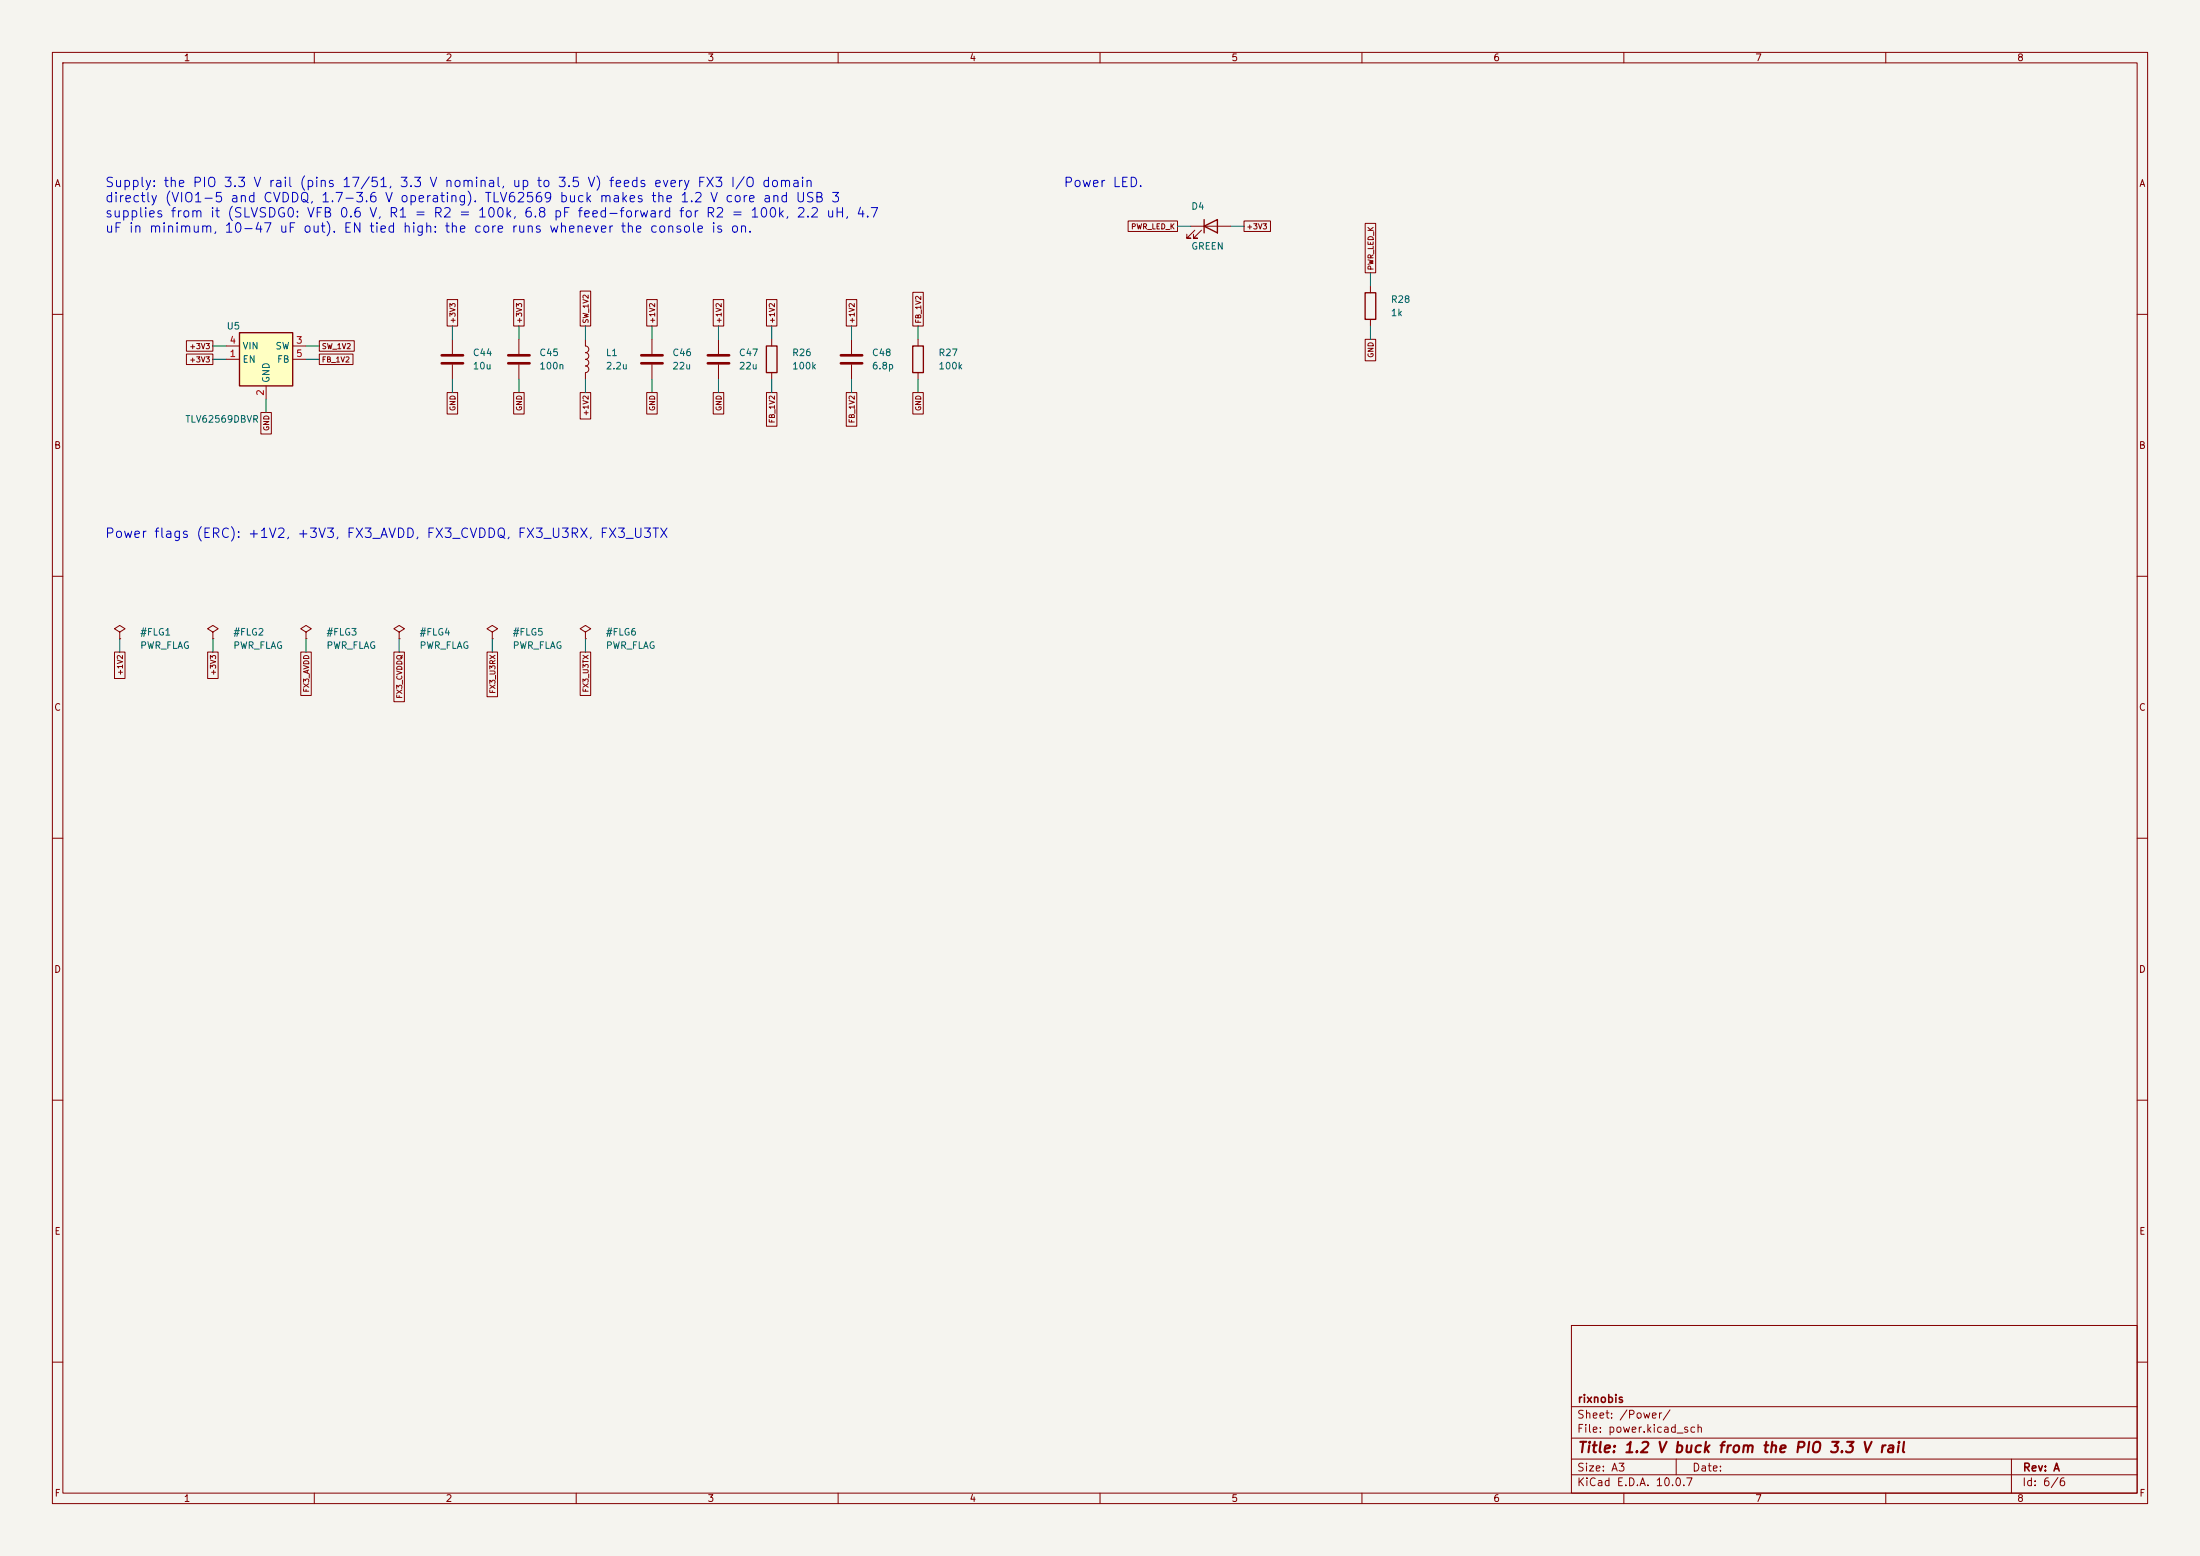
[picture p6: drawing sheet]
(kicad_sch (version 20260306) (generator "eeschema") (generator_version "10.0") (paper "A3") (title_block (title "1.2 V buck from the PIO 3.3 V rail") (rev "A") (company "rixnobis"))
(lib_symbols
(symbol "Regulator_Switching:TLV62569DBV"
  (exclude_from_sim no)
  (in_bom yes)
  (on_board yes)
  (in_pos_files yes)
  (duplicate_pin_numbers_are_jumpers no)
  (property "Reference" "U" (at -5.08 6.35 0) (show_name no) (do_not_autoplace no) (effects (font (size 1.27 1.27)) (justify left)))
  (property "Value" "TLV62568DBV" (at 0 6.35 0) (show_name no) (do_not_autoplace no) (effects (font (size 1.27 1.27)) (justify left)))
  (property "Footprint" "Package_TO_SOT_SMD:SOT-23-5" (at 1.27 -6.35 0) (show_name no) (do_not_autoplace no) (hide yes) (effects (font (size 1.27 1.27)
    (italic yes)) (justify left)))
  (property "Datasheet" "http://www.ti.com/lit/ds/symlink/tlv62568.pdf" (at -6.35 11.43 0) (show_name no) (do_not_autoplace no) (hide yes) (effects (font (size 1.27 1.27))))
  (property "Description" "High Efficiency Synchronous Buck Converter, Adjustable Output 0.6V-5.5V, 1A, SOT-23-5" (at 0 0 0) (show_name no) (do_not_autoplace no) (hide yes) (effects (font (size 1.27 1.27))))
  (symbol "TLV62569DBV_0_1"
   (rectangle (start -5.08 5.08) (end 5.08 -5.08) (stroke (width 0.254) (type default)) (fill (type background))))
  (symbol "TLV62569DBV_1_1"
   (pin input line (at -7.62 0 0) (length 2.54) (name "EN" (effects (font (size 1.27 1.27)))) (number "1" (effects (font (size 1.27 1.27)))))
   (pin power_in line (at 0 -7.62 90) (length 2.54) (name "GND" (effects (font (size 1.27 1.27)))) (number "2" (effects (font (size 1.27 1.27)))))
   (pin power_out line (at 7.62 2.54 180) (length 2.54) (name "SW" (effects (font (size 1.27 1.27)))) (number "3" (effects (font (size 1.27 1.27)))))
   (pin power_in line (at -7.62 2.54 0) (length 2.54) (name "VIN" (effects (font (size 1.27 1.27)))) (number "4" (effects (font (size 1.27 1.27)))))
   (pin input line (at 7.62 0 180) (length 2.54) (name "FB" (effects (font (size 1.27 1.27)))) (number "5" (effects (font (size 1.27 1.27))))))
  (embedded_fonts no))
(symbol "Device:C"
  (pin_numbers (hide yes))
  (pin_names
   (offset 0.254))
  (exclude_from_sim no)
  (in_bom yes)
  (on_board yes)
  (in_pos_files yes)
  (duplicate_pin_numbers_are_jumpers no)
  (property "Reference" "C" (at 0.635 2.54 0) (show_name no) (do_not_autoplace no) (effects (font (size 1.27 1.27)) (justify left)))
  (property "Value" "C" (at 0.635 -2.54 0) (show_name no) (do_not_autoplace no) (effects (font (size 1.27 1.27)) (justify left)))
  (property "Footprint" "" (at 0.9652 -3.81 0) (show_name no) (do_not_autoplace no) (hide yes) (effects (font (size 1.27 1.27))))
  (property "Datasheet" "" (at 0 0 0) (show_name no) (do_not_autoplace no) (hide yes) (effects (font (size 1.27 1.27))))
  (property "Description" "Unpolarized capacitor" (at 0 0 0) (show_name no) (do_not_autoplace no) (hide yes) (effects (font (size 1.27 1.27))))
  (symbol "C_0_1"
   (polyline (pts (xy -2.032 0.762) (xy 2.032 0.762)) (stroke (width 0.508) (type default)) (fill (type none)))
   (polyline (pts (xy -2.032 -0.762) (xy 2.032 -0.762)) (stroke (width 0.508) (type default)) (fill (type none))))
  (symbol "C_1_1"
   (pin passive line (at 0 3.81 270) (length 2.794) (name "" (effects (font (size 1.27 1.27)))) (number "1" (effects (font (size 1.27 1.27)))))
   (pin passive line (at 0 -3.81 90) (length 2.794) (name "" (effects (font (size 1.27 1.27)))) (number "2" (effects (font (size 1.27 1.27))))))
  (embedded_fonts no))
(symbol "Device:L"
  (pin_numbers (hide yes))
  (pin_names
   (offset 1.016) (hide yes))
  (exclude_from_sim no)
  (in_bom yes)
  (on_board yes)
  (in_pos_files yes)
  (duplicate_pin_numbers_are_jumpers no)
  (property "Reference" "L" (at -1.27 0 90) (show_name no) (do_not_autoplace no) (effects (font (size 1.27 1.27))))
  (property "Value" "L" (at 1.905 0 90) (show_name no) (do_not_autoplace no) (effects (font (size 1.27 1.27))))
  (property "Footprint" "" (at 0 0 0) (show_name no) (do_not_autoplace no) (hide yes) (effects (font (size 1.27 1.27))))
  (property "Datasheet" "" (at 0 0 0) (show_name no) (do_not_autoplace no) (hide yes) (effects (font (size 1.27 1.27))))
  (property "Description" "Inductor" (at 0 0 0) (show_name no) (do_not_autoplace no) (hide yes) (effects (font (size 1.27 1.27))))
  (symbol "L_0_1"
   (arc (start 0 2.54) (mid 0.6323 1.905) (end 0 1.27) (stroke (width 0) (type default)) (fill (type none)))
   (arc (start 0 1.27) (mid 0.6323 0.635) (end 0 0) (stroke (width 0) (type default)) (fill (type none)))
   (arc (start 0 0) (mid 0.6323 -0.635) (end 0 -1.27) (stroke (width 0) (type default)) (fill (type none)))
   (arc (start 0 -1.27) (mid 0.6323 -1.905) (end 0 -2.54) (stroke (width 0) (type default)) (fill (type none))))
  (symbol "L_1_1"
   (pin passive line (at 0 3.81 270) (length 1.27) (name "1" (effects (font (size 1.27 1.27)))) (number "1" (effects (font (size 1.27 1.27)))))
   (pin passive line (at 0 -3.81 90) (length 1.27) (name "2" (effects (font (size 1.27 1.27)))) (number "2" (effects (font (size 1.27 1.27))))))
  (embedded_fonts no))
(symbol "Device:R"
  (pin_numbers (hide yes))
  (pin_names
   (offset 0))
  (exclude_from_sim no)
  (in_bom yes)
  (on_board yes)
  (in_pos_files yes)
  (duplicate_pin_numbers_are_jumpers no)
  (property "Reference" "R" (at 2.032 0 90) (show_name no) (do_not_autoplace no) (effects (font (size 1.27 1.27))))
  (property "Value" "R" (at 0 0 90) (show_name no) (do_not_autoplace no) (effects (font (size 1.27 1.27))))
  (property "Footprint" "" (at -1.778 0 90) (show_name no) (do_not_autoplace no) (hide yes) (effects (font (size 1.27 1.27))))
  (property "Datasheet" "" (at 0 0 0) (show_name no) (do_not_autoplace no) (hide yes) (effects (font (size 1.27 1.27))))
  (property "Description" "Resistor" (at 0 0 0) (show_name no) (do_not_autoplace no) (hide yes) (effects (font (size 1.27 1.27))))
  (symbol "R_0_1"
   (rectangle (start -1.016 -2.54) (end 1.016 2.54) (stroke (width 0.254) (type default)) (fill (type none))))
  (symbol "R_1_1"
   (pin passive line (at 0 3.81 270) (length 1.27) (name "" (effects (font (size 1.27 1.27)))) (number "1" (effects (font (size 1.27 1.27)))))
   (pin passive line (at 0 -3.81 90) (length 1.27) (name "" (effects (font (size 1.27 1.27)))) (number "2" (effects (font (size 1.27 1.27))))))
  (embedded_fonts no))
(symbol "Device:LED"
  (pin_numbers (hide yes))
  (pin_names
   (offset 1.016) (hide yes))
  (exclude_from_sim no)
  (in_bom yes)
  (on_board yes)
  (in_pos_files yes)
  (duplicate_pin_numbers_are_jumpers no)
  (property "Reference" "D" (at 0 2.54 0) (show_name no) (do_not_autoplace no) (effects (font (size 1.27 1.27))))
  (property "Value" "LED" (at 0 -2.54 0) (show_name no) (do_not_autoplace no) (effects (font (size 1.27 1.27))))
  (property "Footprint" "" (at 0 0 0) (show_name no) (do_not_autoplace no) (hide yes) (effects (font (size 1.27 1.27))))
  (property "Datasheet" "" (at 0 0 0) (show_name no) (do_not_autoplace no) (hide yes) (effects (font (size 1.27 1.27))))
  (property "Description" "Light emitting diode" (at 0 0 0) (show_name no) (do_not_autoplace no) (hide yes) (effects (font (size 1.27 1.27))))
  (property "Sim.Pins" "1=K 2=A" (at 0 0 0) (show_name no) (do_not_autoplace no) (hide yes) (effects (font (size 1.27 1.27))))
  (symbol "LED_0_1"
   (polyline (pts (xy -3.048 -0.762) (xy -4.572 -2.286) (xy -3.81 -2.286) (xy -4.572 -2.286) (xy -4.572 -1.524)) (stroke (width 0) (type default)) (fill (type none)))
   (polyline (pts (xy -1.778 -0.762) (xy -3.302 -2.286) (xy -2.54 -2.286) (xy -3.302 -2.286) (xy -3.302 -1.524)) (stroke (width 0) (type default)) (fill (type none)))
   (polyline (pts (xy -1.27 0) (xy 1.27 0)) (stroke (width 0) (type default)) (fill (type none)))
   (polyline (pts (xy -1.27 -1.27) (xy -1.27 1.27)) (stroke (width 0.254) (type default)) (fill (type none)))
   (polyline (pts (xy 1.27 -1.27) (xy 1.27 1.27) (xy -1.27 0) (xy 1.27 -1.27)) (stroke (width 0.254) (type default)) (fill (type none))))
  (symbol "LED_1_1"
   (pin passive line (at -3.81 0 0) (length 2.54) (name "K" (effects (font (size 1.27 1.27)))) (number "1" (effects (font (size 1.27 1.27)))))
   (pin passive line (at 3.81 0 180) (length 2.54) (name "A" (effects (font (size 1.27 1.27)))) (number "2" (effects (font (size 1.27 1.27))))))
  (embedded_fonts no))
(symbol "power:PWR_FLAG"
  (power global)
  (pin_numbers (hide yes))
  (pin_names
   (offset 0) (hide yes))
  (exclude_from_sim no)
  (in_bom yes)
  (on_board yes)
  (in_pos_files yes)
  (duplicate_pin_numbers_are_jumpers no)
  (property "Reference" "#FLG" (at 0 1.905 0) (show_name no) (do_not_autoplace no) (hide yes) (effects (font (size 1.27 1.27))))
  (property "Value" "PWR_FLAG" (at 0 3.81 0) (show_name no) (do_not_autoplace no) (effects (font (size 1.27 1.27))))
  (property "Footprint" "" (at 0 0 0) (show_name no) (do_not_autoplace no) (hide yes) (effects (font (size 1.27 1.27))))
  (property "Datasheet" "" (at 0 0 0) (show_name no) (do_not_autoplace no) (hide yes) (effects (font (size 1.27 1.27))))
  (property "Description" "Special symbol for telling ERC where power comes from" (at 0 0 0) (show_name no) (do_not_autoplace no) (hide yes) (effects (font (size 1.27 1.27))))
  (symbol "PWR_FLAG_0_0"
   (pin power_out line (at 0 0 90) (length 0) (name "" (effects (font (size 1.27 1.27)))) (number "1" (effects (font (size 1.27 1.27))))))
  (symbol "PWR_FLAG_0_1"
   (polyline (pts (xy 0 0) (xy 0 1.27) (xy -1.016 1.905) (xy 0 2.54) (xy 1.016 1.905) (xy 0 1.27)) (stroke (width 0) (type default)) (fill (type none))))
  (embedded_fonts no)))
(text "Supply: the PIO 3.3 V rail (pins 17/51, 3.3 V nominal, up to 3.5 V) feeds every FX3 I/O domain\ndirectly (VIO1-5 and CVDDQ, 1.7-3.6 V operating). TLV62569 buck makes the 1.2 V core and USB 3\nsupplies from it (SLVSDG0: VFB 0.6 V, R1 = R2 = 100k, 6.8 pF feed-forward for R2 = 100k, 2.2 uH, 4.7\nuF in minimum, 10-47 uF out). EN tied high: the core runs whenever the console is on." (exclude_from_sim no) (at 20 34 0) (effects (font (size 1.8 1.8)) (justify left top)))
(symbol (lib_id "Regulator_Switching:TLV62569DBV") (at 50.8 68.58 0) (unit 1) (exclude_from_sim no) (in_bom yes) (on_board yes) (dnp no) (property "Reference" "U5" (at 43.18 62.23 0) (effects (font (size 1.27 1.27)) (justify left))) (property "Value" "TLV62569DBVR" (at 49.53 80.01 0) (effects (font (size 1.27 1.27)) (justify right))) (property "Footprint" "Package_TO_SOT_SMD:SOT-23-5" (at 50.8 68.58 0) (effects (font (size 1.27 1.27)) (hide yes))) (property "Datasheet" "" (at 50.8 68.58 0) (effects (font (size 1.27 1.27)) (hide yes))) (property "LCSC" "C141836" (at 50.8 68.58 0) (effects (font (size 1.27 1.27)) (hide yes))) (pin "1") (pin "2") (pin "3") (pin "4") (pin "5"))
(wire (pts (xy 43.18 68.58) (xy 40.64 68.58)) (stroke (width 0) (type default)))
(global_label "+3V3" (shape passive) (at 40.64 68.58 180) (fields_autoplaced yes) (effects (font (size 1.0 1.0)) (justify right)))
(wire (pts (xy 50.8 76.2) (xy 50.8 78.74)) (stroke (width 0) (type default)))
(global_label "GND" (shape passive) (at 50.8 78.74 270) (fields_autoplaced yes) (effects (font (size 1.0 1.0)) (justify right)))
(wire (pts (xy 58.42 66.04) (xy 60.96 66.04)) (stroke (width 0) (type default)))
(global_label "SW_1V2" (shape passive) (at 60.96 66.04 0) (fields_autoplaced yes) (effects (font (size 1.0 1.0)) (justify left)))
(wire (pts (xy 43.18 66.04) (xy 40.64 66.04)) (stroke (width 0) (type default)))
(global_label "+3V3" (shape passive) (at 40.64 66.04 180) (fields_autoplaced yes) (effects (font (size 1.0 1.0)) (justify right)))
(wire (pts (xy 58.42 68.58) (xy 60.96 68.58)) (stroke (width 0) (type default)))
(global_label "FB_1V2" (shape passive) (at 60.96 68.58 0) (fields_autoplaced yes) (effects (font (size 1.0 1.0)) (justify left)))
(symbol (lib_id "Device:C") (at 86.36 68.58 0) (unit 1) (exclude_from_sim no) (in_bom yes) (on_board yes) (dnp no) (property "Reference" "C44" (at 90.17 67.31 0) (effects (font (size 1.27 1.27)) (justify left))) (property "Value" "10u" (at 90.17 69.85 0) (effects (font (size 1.27 1.27)) (justify left))) (property "Footprint" "Capacitor_SMD:C_0603_1608Metric" (at 86.36 68.58 0) (effects (font (size 1.27 1.27)) (hide yes))) (property "Datasheet" "" (at 86.36 68.58 0) (effects (font (size 1.27 1.27)) (hide yes))) (property "LCSC" "C19702" (at 86.36 68.58 0) (effects (font (size 1.27 1.27)) (hide yes))) (pin "1") (pin "2"))
(wire (pts (xy 86.36 64.77) (xy 86.36 62.23)) (stroke (width 0) (type default)))
(global_label "+3V3" (shape passive) (at 86.36 62.23 90) (fields_autoplaced yes) (effects (font (size 1.0 1.0)) (justify left)))
(wire (pts (xy 86.36 72.39) (xy 86.36 74.93)) (stroke (width 0) (type default)))
(global_label "GND" (shape passive) (at 86.36 74.93 270) (fields_autoplaced yes) (effects (font (size 1.0 1.0)) (justify right)))
(symbol (lib_id "Device:C") (at 99.06 68.58 0) (unit 1) (exclude_from_sim no) (in_bom yes) (on_board yes) (dnp no) (property "Reference" "C45" (at 102.87 67.31 0) (effects (font (size 1.27 1.27)) (justify left))) (property "Value" "100n" (at 102.87 69.85 0) (effects (font (size 1.27 1.27)) (justify left))) (property "Footprint" "Capacitor_SMD:C_0402_1005Metric" (at 99.06 68.58 0) (effects (font (size 1.27 1.27)) (hide yes))) (property "Datasheet" "" (at 99.06 68.58 0) (effects (font (size 1.27 1.27)) (hide yes))) (property "LCSC" "C1525" (at 99.06 68.58 0) (effects (font (size 1.27 1.27)) (hide yes))) (pin "1") (pin "2"))
(wire (pts (xy 99.06 64.77) (xy 99.06 62.23)) (stroke (width 0) (type default)))
(global_label "+3V3" (shape passive) (at 99.06 62.23 90) (fields_autoplaced yes) (effects (font (size 1.0 1.0)) (justify left)))
(wire (pts (xy 99.06 72.39) (xy 99.06 74.93)) (stroke (width 0) (type default)))
(global_label "GND" (shape passive) (at 99.06 74.93 270) (fields_autoplaced yes) (effects (font (size 1.0 1.0)) (justify right)))
(symbol (lib_id "Device:L") (at 111.76 68.58 0) (unit 1) (exclude_from_sim no) (in_bom yes) (on_board yes) (dnp no) (property "Reference" "L1" (at 115.57 67.31 0) (effects (font (size 1.27 1.27)) (justify left))) (property "Value" "2.2u" (at 115.57 69.85 0) (effects (font (size 1.27 1.27)) (justify left))) (property "Footprint" "Inductor_SMD:L_Sunlord_SWPA4030S" (at 111.76 68.58 0) (effects (font (size 1.27 1.27)) (hide yes))) (property "Datasheet" "" (at 111.76 68.58 0) (effects (font (size 1.27 1.27)) (hide yes))) (property "LCSC" "C36409" (at 111.76 68.58 0) (effects (font (size 1.27 1.27)) (hide yes))) (pin "1") (pin "2"))
(wire (pts (xy 111.76 64.77) (xy 111.76 62.23)) (stroke (width 0) (type default)))
(global_label "SW_1V2" (shape passive) (at 111.76 62.23 90) (fields_autoplaced yes) (effects (font (size 1.0 1.0)) (justify left)))
(wire (pts (xy 111.76 72.39) (xy 111.76 74.93)) (stroke (width 0) (type default)))
(global_label "+1V2" (shape passive) (at 111.76 74.93 270) (fields_autoplaced yes) (effects (font (size 1.0 1.0)) (justify right)))
(symbol (lib_id "Device:C") (at 124.46 68.58 0) (unit 1) (exclude_from_sim no) (in_bom yes) (on_board yes) (dnp no) (property "Reference" "C46" (at 128.27 67.31 0) (effects (font (size 1.27 1.27)) (justify left))) (property "Value" "22u" (at 128.27 69.85 0) (effects (font (size 1.27 1.27)) (justify left))) (property "Footprint" "Capacitor_SMD:C_0805_2012Metric" (at 124.46 68.58 0) (effects (font (size 1.27 1.27)) (hide yes))) (property "Datasheet" "" (at 124.46 68.58 0) (effects (font (size 1.27 1.27)) (hide yes))) (property "LCSC" "C45783" (at 124.46 68.58 0) (effects (font (size 1.27 1.27)) (hide yes))) (pin "1") (pin "2"))
(wire (pts (xy 124.46 64.77) (xy 124.46 62.23)) (stroke (width 0) (type default)))
(global_label "+1V2" (shape passive) (at 124.46 62.23 90) (fields_autoplaced yes) (effects (font (size 1.0 1.0)) (justify left)))
(wire (pts (xy 124.46 72.39) (xy 124.46 74.93)) (stroke (width 0) (type default)))
(global_label "GND" (shape passive) (at 124.46 74.93 270) (fields_autoplaced yes) (effects (font (size 1.0 1.0)) (justify right)))
(symbol (lib_id "Device:C") (at 137.16 68.58 0) (unit 1) (exclude_from_sim no) (in_bom yes) (on_board yes) (dnp no) (property "Reference" "C47" (at 140.97 67.31 0) (effects (font (size 1.27 1.27)) (justify left))) (property "Value" "22u" (at 140.97 69.85 0) (effects (font (size 1.27 1.27)) (justify left))) (property "Footprint" "Capacitor_SMD:C_0805_2012Metric" (at 137.16 68.58 0) (effects (font (size 1.27 1.27)) (hide yes))) (property "Datasheet" "" (at 137.16 68.58 0) (effects (font (size 1.27 1.27)) (hide yes))) (property "LCSC" "C45783" (at 137.16 68.58 0) (effects (font (size 1.27 1.27)) (hide yes))) (pin "1") (pin "2"))
(wire (pts (xy 137.16 64.77) (xy 137.16 62.23)) (stroke (width 0) (type default)))
(global_label "+1V2" (shape passive) (at 137.16 62.23 90) (fields_autoplaced yes) (effects (font (size 1.0 1.0)) (justify left)))
(wire (pts (xy 137.16 72.39) (xy 137.16 74.93)) (stroke (width 0) (type default)))
(global_label "GND" (shape passive) (at 137.16 74.93 270) (fields_autoplaced yes) (effects (font (size 1.0 1.0)) (justify right)))
(symbol (lib_id "Device:R") (at 147.32 68.58 0) (unit 1) (exclude_from_sim no) (in_bom yes) (on_board yes) (dnp no) (property "Reference" "R26" (at 151.13 67.31 0) (effects (font (size 1.27 1.27)) (justify left))) (property "Value" "100k" (at 151.13 69.85 0) (effects (font (size 1.27 1.27)) (justify left))) (property "Footprint" "Resistor_SMD:R_0402_1005Metric" (at 147.32 68.58 0) (effects (font (size 1.27 1.27)) (hide yes))) (property "Datasheet" "" (at 147.32 68.58 0) (effects (font (size 1.27 1.27)) (hide yes))) (property "LCSC" "C25741" (at 147.32 68.58 0) (effects (font (size 1.27 1.27)) (hide yes))) (pin "1") (pin "2"))
(wire (pts (xy 147.32 64.77) (xy 147.32 62.23)) (stroke (width 0) (type default)))
(global_label "+1V2" (shape passive) (at 147.32 62.23 90) (fields_autoplaced yes) (effects (font (size 1.0 1.0)) (justify left)))
(wire (pts (xy 147.32 72.39) (xy 147.32 74.93)) (stroke (width 0) (type default)))
(global_label "FB_1V2" (shape passive) (at 147.32 74.93 270) (fields_autoplaced yes) (effects (font (size 1.0 1.0)) (justify right)))
(symbol (lib_id "Device:C") (at 162.56 68.58 0) (unit 1) (exclude_from_sim no) (in_bom yes) (on_board yes) (dnp no) (property "Reference" "C48" (at 166.37 67.31 0) (effects (font (size 1.27 1.27)) (justify left))) (property "Value" "6.8p" (at 166.37 69.85 0) (effects (font (size 1.27 1.27)) (justify left))) (property "Footprint" "Capacitor_SMD:C_0402_1005Metric" (at 162.56 68.58 0) (effects (font (size 1.27 1.27)) (hide yes))) (property "Datasheet" "" (at 162.56 68.58 0) (effects (font (size 1.27 1.27)) (hide yes))) (property "LCSC" "C1576" (at 162.56 68.58 0) (effects (font (size 1.27 1.27)) (hide yes))) (pin "1") (pin "2"))
(wire (pts (xy 162.56 64.77) (xy 162.56 62.23)) (stroke (width 0) (type default)))
(global_label "+1V2" (shape passive) (at 162.56 62.23 90) (fields_autoplaced yes) (effects (font (size 1.0 1.0)) (justify left)))
(wire (pts (xy 162.56 72.39) (xy 162.56 74.93)) (stroke (width 0) (type default)))
(global_label "FB_1V2" (shape passive) (at 162.56 74.93 270) (fields_autoplaced yes) (effects (font (size 1.0 1.0)) (justify right)))
(symbol (lib_id "Device:R") (at 175.26 68.58 0) (unit 1) (exclude_from_sim no) (in_bom yes) (on_board yes) (dnp no) (property "Reference" "R27" (at 179.07 67.31 0) (effects (font (size 1.27 1.27)) (justify left))) (property "Value" "100k" (at 179.07 69.85 0) (effects (font (size 1.27 1.27)) (justify left))) (property "Footprint" "Resistor_SMD:R_0402_1005Metric" (at 175.26 68.58 0) (effects (font (size 1.27 1.27)) (hide yes))) (property "Datasheet" "" (at 175.26 68.58 0) (effects (font (size 1.27 1.27)) (hide yes))) (property "LCSC" "C25741" (at 175.26 68.58 0) (effects (font (size 1.27 1.27)) (hide yes))) (pin "1") (pin "2"))
(wire (pts (xy 175.26 64.77) (xy 175.26 62.23)) (stroke (width 0) (type default)))
(global_label "FB_1V2" (shape passive) (at 175.26 62.23 90) (fields_autoplaced yes) (effects (font (size 1.0 1.0)) (justify left)))
(wire (pts (xy 175.26 72.39) (xy 175.26 74.93)) (stroke (width 0) (type default)))
(global_label "GND" (shape passive) (at 175.26 74.93 270) (fields_autoplaced yes) (effects (font (size 1.0 1.0)) (justify right)))
(text "Power LED." (exclude_from_sim no) (at 203 34 0) (effects (font (size 1.8 1.8)) (justify left top)))
(symbol (lib_id "Device:LED") (at 231.14 43.18 0) (unit 1) (exclude_from_sim no) (in_bom yes) (on_board yes) (dnp no) (property "Reference" "D4" (at 227.33 39.37 0) (effects (font (size 1.27 1.27)) (justify left))) (property "Value" "GREEN" (at 227.33 46.99 0) (effects (font (size 1.27 1.27)) (justify left))) (property "Footprint" "LED_SMD:LED_0603_1608Metric" (at 231.14 43.18 0) (effects (font (size 1.27 1.27)) (hide yes))) (property "Datasheet" "" (at 231.14 43.18 0) (effects (font (size 1.27 1.27)) (hide yes))) (property "LCSC" "C2986059" (at 231.14 43.18 0) (effects (font (size 1.27 1.27)) (hide yes))) (pin "1") (pin "2"))
(wire (pts (xy 227.33 43.18) (xy 224.79 43.18)) (stroke (width 0) (type default)))
(global_label "PWR_LED_K" (shape passive) (at 224.79 43.18 180) (fields_autoplaced yes) (effects (font (size 1.0 1.0)) (justify right)))
(wire (pts (xy 234.95 43.18) (xy 237.49 43.18)) (stroke (width 0) (type default)))
(global_label "+3V3" (shape passive) (at 237.49 43.18 0) (fields_autoplaced yes) (effects (font (size 1.0 1.0)) (justify left)))
(symbol (lib_id "Device:R") (at 261.62 58.42 0) (unit 1) (exclude_from_sim no) (in_bom yes) (on_board yes) (dnp no) (property "Reference" "R28" (at 265.43 57.15 0) (effects (font (size 1.27 1.27)) (justify left))) (property "Value" "1k" (at 265.43 59.69 0) (effects (font (size 1.27 1.27)) (justify left))) (property "Footprint" "Resistor_SMD:R_0402_1005Metric" (at 261.62 58.42 0) (effects (font (size 1.27 1.27)) (hide yes))) (property "Datasheet" "" (at 261.62 58.42 0) (effects (font (size 1.27 1.27)) (hide yes))) (property "LCSC" "C11702" (at 261.62 58.42 0) (effects (font (size 1.27 1.27)) (hide yes))) (pin "1") (pin "2"))
(wire (pts (xy 261.62 54.61) (xy 261.62 52.07)) (stroke (width 0) (type default)))
(global_label "PWR_LED_K" (shape passive) (at 261.62 52.07 90) (fields_autoplaced yes) (effects (font (size 1.0 1.0)) (justify left)))
(wire (pts (xy 261.62 62.23) (xy 261.62 64.77)) (stroke (width 0) (type default)))
(global_label "GND" (shape passive) (at 261.62 64.77 270) (fields_autoplaced yes) (effects (font (size 1.0 1.0)) (justify right)))
(text "Power flags (ERC): +1V2, +3V3, FX3_AVDD, FX3_CVDDQ, FX3_U3RX, FX3_U3TX" (exclude_from_sim no) (at 20 100.96 0) (effects (font (size 1.8 1.8)) (justify left top)))
(symbol (lib_id "power:PWR_FLAG") (at 22.86 121.92 0) (unit 1) (exclude_from_sim no) (in_bom no) (on_board yes) (dnp no) (property "Reference" "#FLG1" (at 26.67 120.65 0) (effects (font (size 1.27 1.27)) (justify left))) (property "Value" "PWR_FLAG" (at 26.67 123.19 0) (effects (font (size 1.27 1.27)) (justify left))) (property "Footprint" "" (at 22.86 121.92 0) (effects (font (size 1.27 1.27)) (hide yes))) (property "Datasheet" "" (at 22.86 121.92 0) (effects (font (size 1.27 1.27)) (hide yes)))  (pin "1"))
(wire (pts (xy 22.86 121.92) (xy 22.86 124.46)) (stroke (width 0) (type default)))
(global_label "+1V2" (shape passive) (at 22.86 124.46 270) (fields_autoplaced yes) (effects (font (size 1.0 1.0)) (justify right)))
(symbol (lib_id "power:PWR_FLAG") (at 40.64 121.92 0) (unit 1) (exclude_from_sim no) (in_bom no) (on_board yes) (dnp no) (property "Reference" "#FLG2" (at 44.45 120.65 0) (effects (font (size 1.27 1.27)) (justify left))) (property "Value" "PWR_FLAG" (at 44.45 123.19 0) (effects (font (size 1.27 1.27)) (justify left))) (property "Footprint" "" (at 40.64 121.92 0) (effects (font (size 1.27 1.27)) (hide yes))) (property "Datasheet" "" (at 40.64 121.92 0) (effects (font (size 1.27 1.27)) (hide yes)))  (pin "1"))
(wire (pts (xy 40.64 121.92) (xy 40.64 124.46)) (stroke (width 0) (type default)))
(global_label "+3V3" (shape passive) (at 40.64 124.46 270) (fields_autoplaced yes) (effects (font (size 1.0 1.0)) (justify right)))
(symbol (lib_id "power:PWR_FLAG") (at 58.42 121.92 0) (unit 1) (exclude_from_sim no) (in_bom no) (on_board yes) (dnp no) (property "Reference" "#FLG3" (at 62.23 120.65 0) (effects (font (size 1.27 1.27)) (justify left))) (property "Value" "PWR_FLAG" (at 62.23 123.19 0) (effects (font (size 1.27 1.27)) (justify left))) (property "Footprint" "" (at 58.42 121.92 0) (effects (font (size 1.27 1.27)) (hide yes))) (property "Datasheet" "" (at 58.42 121.92 0) (effects (font (size 1.27 1.27)) (hide yes)))  (pin "1"))
(wire (pts (xy 58.42 121.92) (xy 58.42 124.46)) (stroke (width 0) (type default)))
(global_label "FX3_AVDD" (shape passive) (at 58.42 124.46 270) (fields_autoplaced yes) (effects (font (size 1.0 1.0)) (justify right)))
(symbol (lib_id "power:PWR_FLAG") (at 76.2 121.92 0) (unit 1) (exclude_from_sim no) (in_bom no) (on_board yes) (dnp no) (property "Reference" "#FLG4" (at 80.01 120.65 0) (effects (font (size 1.27 1.27)) (justify left))) (property "Value" "PWR_FLAG" (at 80.01 123.19 0) (effects (font (size 1.27 1.27)) (justify left))) (property "Footprint" "" (at 76.2 121.92 0) (effects (font (size 1.27 1.27)) (hide yes))) (property "Datasheet" "" (at 76.2 121.92 0) (effects (font (size 1.27 1.27)) (hide yes)))  (pin "1"))
(wire (pts (xy 76.2 121.92) (xy 76.2 124.46)) (stroke (width 0) (type default)))
(global_label "FX3_CVDDQ" (shape passive) (at 76.2 124.46 270) (fields_autoplaced yes) (effects (font (size 1.0 1.0)) (justify right)))
(symbol (lib_id "power:PWR_FLAG") (at 93.98 121.92 0) (unit 1) (exclude_from_sim no) (in_bom no) (on_board yes) (dnp no) (property "Reference" "#FLG5" (at 97.79 120.65 0) (effects (font (size 1.27 1.27)) (justify left))) (property "Value" "PWR_FLAG" (at 97.79 123.19 0) (effects (font (size 1.27 1.27)) (justify left))) (property "Footprint" "" (at 93.98 121.92 0) (effects (font (size 1.27 1.27)) (hide yes))) (property "Datasheet" "" (at 93.98 121.92 0) (effects (font (size 1.27 1.27)) (hide yes)))  (pin "1"))
(wire (pts (xy 93.98 121.92) (xy 93.98 124.46)) (stroke (width 0) (type default)))
(global_label "FX3_U3RX" (shape passive) (at 93.98 124.46 270) (fields_autoplaced yes) (effects (font (size 1.0 1.0)) (justify right)))
(symbol (lib_id "power:PWR_FLAG") (at 111.76 121.92 0) (unit 1) (exclude_from_sim no) (in_bom no) (on_board yes) (dnp no) (property "Reference" "#FLG6" (at 115.57 120.65 0) (effects (font (size 1.27 1.27)) (justify left))) (property "Value" "PWR_FLAG" (at 115.57 123.19 0) (effects (font (size 1.27 1.27)) (justify left))) (property "Footprint" "" (at 111.76 121.92 0) (effects (font (size 1.27 1.27)) (hide yes))) (property "Datasheet" "" (at 111.76 121.92 0) (effects (font (size 1.27 1.27)) (hide yes)))  (pin "1"))
(wire (pts (xy 111.76 121.92) (xy 111.76 124.46)) (stroke (width 0) (type default)))
(global_label "FX3_U3TX" (shape passive) (at 111.76 124.46 270) (fields_autoplaced yes) (effects (font (size 1.0 1.0)) (justify right))))
